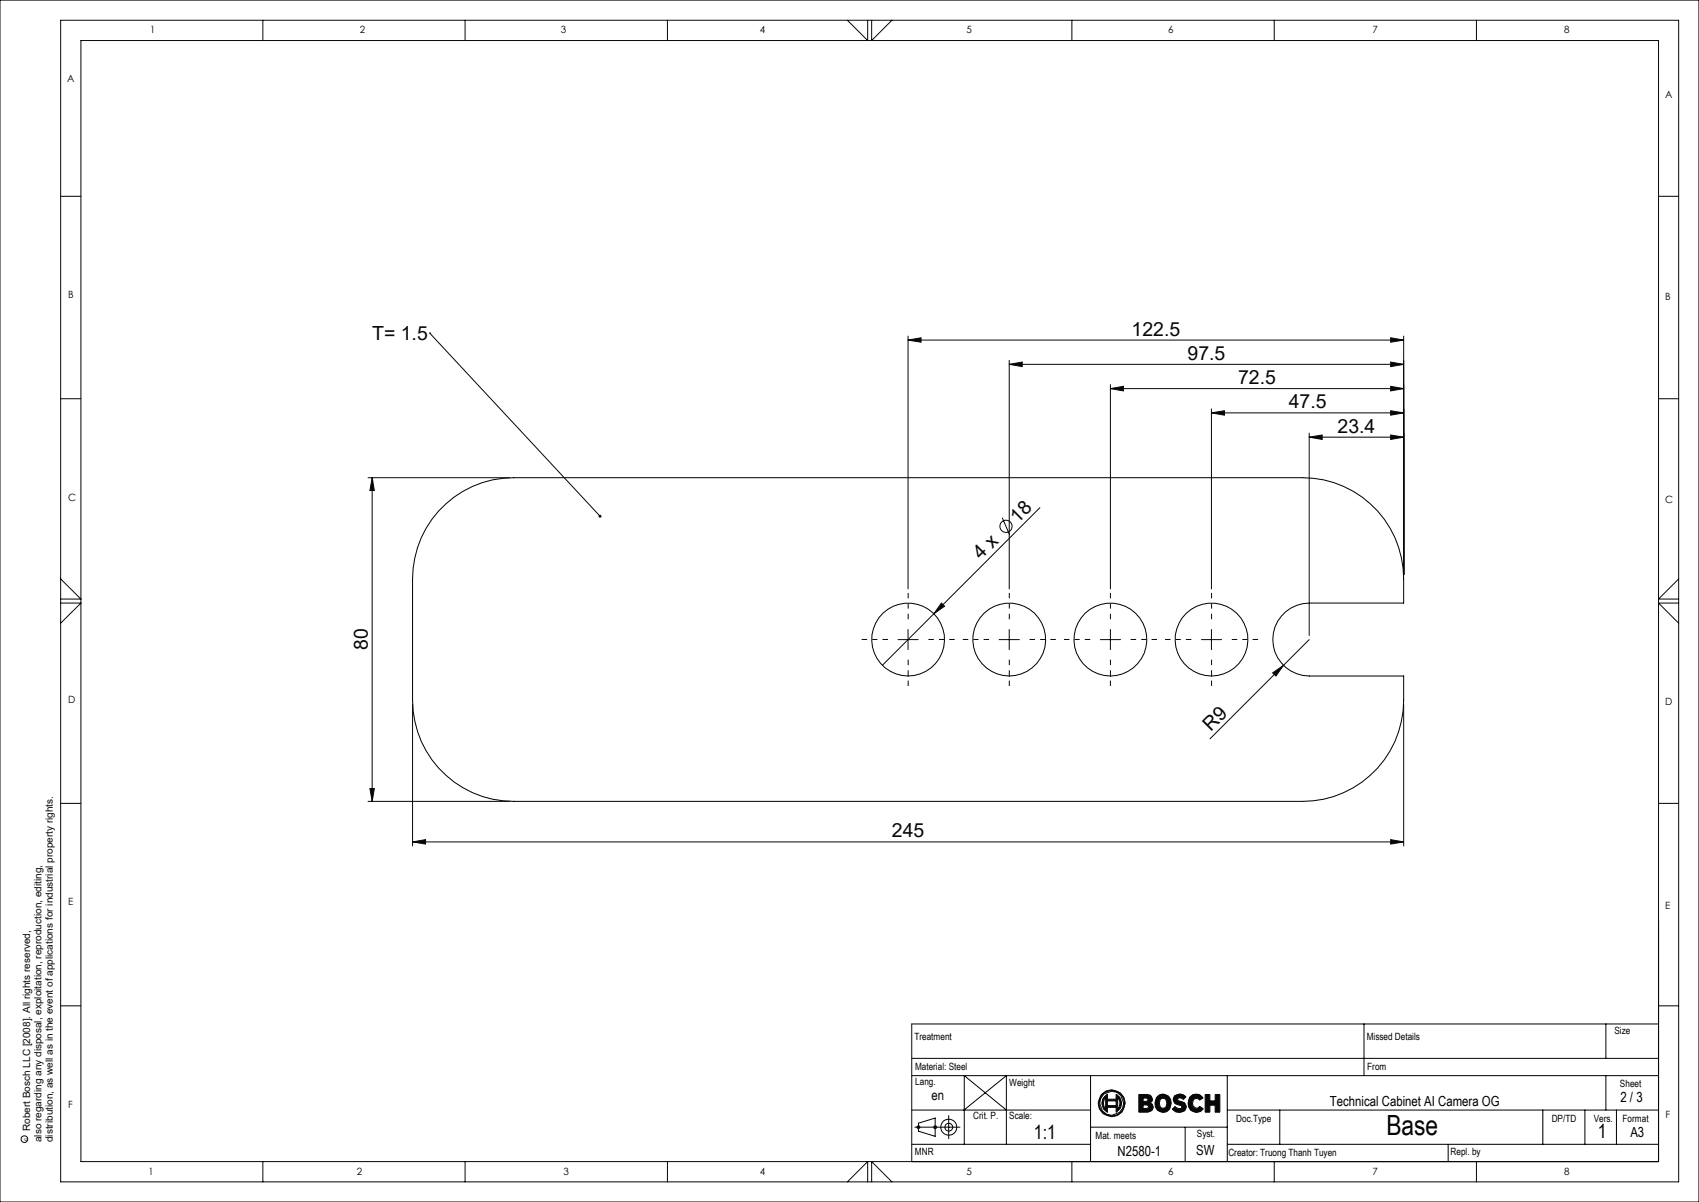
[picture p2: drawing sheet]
<svg xmlns="http://www.w3.org/2000/svg" width="420mm" height="297mm" viewBox="0 0 420 297" stroke-linecap="round" stroke-linejoin="round" font-family="sans-serif">
<g fill="none" stroke="#000" stroke-width=".25">
<path d="M15 48.5h5M410 48.5h5M15 98.5h5M410 98.5h5M108.4 126.3a24.9 24.9 0 0 1 18.6-8.3h195a25 25 0 0 1 25 25v6h-23.4a9 9 0 0 0-9 9 9 9 0 0 0 9 9h23.4a35.7 35.7 0 0 1-1.2 13.8 24.9 24.9 0 0 1-23.8 17.2h-195a25 25 0 0 1-25-25v-30a25.1 25.1 0 0 1 6.4-16.7zM15 198.5h5M410 198.5h5M410 227.5v59.5h-184.6M15 248.5h5M225.4 253h184.6M337.2 253v12.8M397 253v8.5"/>
<path d="M225.4 265.8h184.6M225.4 274.3h44.2M225.4 261.5h184.6M226.2 278.5h11.1M227 277.5l4.2-1.2v4.5l-4.2-1.3zM234.5 275.7v5.7M238.3 274.3l10.5-8.5v16.9M248.8 274.3l-10.4-8.5v16.9M269.6 265.8v21.2M269.6 278.5h33.8M293 278.5v8.5M303.4 265.8v21.2"/>
<path d="M303.4 274.3h106.6M316.4 274.3v8.4M381.4 274.3v8.4M391.8 274.3v8.4M397 265.8v8.5M399.6 274.3v8.4M225.4 282.7h44.2M303.4 282.7h106.6M358 282.7v4.3"/>
<circle cx="224.5" cy="158" r="9"/>
<circle cx="249.5" cy="158" r="9"/>
<circle cx="274.5" cy="158" r="9"/>
<circle cx="299.5" cy="158" r="9"/>
<circle cx="234.5" cy="278.5" r=".97"/>
<circle cx="234.6" cy="278.5" r="1.98"/>
</g>
<g fill="none" stroke="#0a0605" stroke-width=".25">
<path d="M0 0h420v297h-420zM15 5h400v287h-400zM20 10h390v277h-390zM65 5v5M115 5v5M165 5v5M209.5 5l5 5v-5M215.5 5v5l5-5M265 5v5M315 5v5M365 5v5M15 149h5l-5 5"/>
<path d="M15 143l5 5h-5M415 149h-5l5 5M415 143l-5 5h5M225.4 253v34M410 248.5h5M226.5 278.5h1M226.7 278.2l.7 .7M227 278v1M227.4 278.2l-.7 .7M230.7 278.5h1M230.8 278.2l.7 .7M231.2 278v1"/>
<path d="M231.5 278.2l-.7 .7M273.3 271.1v3a2.18 2.18 0 0 1 0-3zM273.8 272h2.1v1.2h-2.1zM273.8 270.3v1.3h2.1v-1.2l.9 .7 .5 1.5-.3 1.2-1.1 1v-1.2h-2.1v1.2l-1-.7-.4-1.5 .3-1.2zM276.3 271.1a2.18 2.18 0 0 1 0 3zM281.5 270.4h2.1l.8 .2 .5 1-.1 .5-.5 .4 .5 .3 .3 .8-.3 .8-1.1 .4h-2.2zM282.6 271.3a.92 .92 0 0 1 1.2 .4 1 1 0 0 1-1.2 .4zM282.6 273l1.1 .1 .3 .3a1.15 1.15 0 0 1-1.4 .5zM285.9 271.2l.7-.7 .9-.2 1.4 .6a2.59 2.59 0 0 1-.5 3.8l-.9 .2-1.4-.5-.5-.9-.1-.9zM287.1 271.5h.8a1.51 1.51 0 0 1 0 2.3h-.8a1.58 1.58 0 0 1 0-2.3zM290.4 270.8l1.2-.5 .8 .1 .8 .6-.7 .7-.3-.3-.9-.1-.2 .5 .6 .3a1.91 1.91 0 0 1 1.6 1.4l-.4 1-1.3 .4-.9-.2-.9-.6 .7-.7 1.1 .6 .4-.1 .2-.4-.3-.3-1.5-.5-.4-1zM294.1 271.1a2.04 2.04 0 0 1 3.3 .2l-.9 .5-.2-.3-.6-.1-.6 .3-.3 .9 .2 .7 .8 .6 .4-.1 .3-.4 1 .6-.7 .6-1.1 .3-1.3-.5-.5-.9-.2-.9z"/>
<path d="M297.9 270.4h1.2v1.6h1.3v-1.6h1.2v4.4h-1.2v-1.7h-1.3v1.7h-1.2zM65 287v5M115 287v5M165 287v5M209.5 292l5-5v5M215.5 292v-5l5 5M265 287v5M315 287v5M365 287v5"/>
<circle cx="274.8" cy="272.6" r="2.97"/>
<circle cx="274.8" cy="272.6" r="3.3"/>
</g>
<path d="M271.5 272.6a3.3 3.3 0 0 0 6.7 0 3.3 3.3 0 0 0-6.7 0zM271.9 272.6a2.97 2.97 0 0 1 5.9 0 2.97 2.97 0 0 1-5.9 0zM273.2 270.8a2.52 2.52 0 0 0 .6 4v-1.2h2.1v1.2a2.51 2.51 0 0 0 1.4-2.2 2.51 2.51 0 0 0-1.4-2.2v1.2h-2.1v-1.3zM276.3 271.1l.6 1.2-.1 .8-.5 1zM273.8 272h2.1v1.2h-2.1zM273.3 271.2v2.9l-.4-.6-.1-.7v-.8zM281.5 270.4v4.4h2.3a1.16 1.16 0 0 0 1.3-.9 1.16 1.16 0 0 0-.8-1.4l.5-.3 .1-.5a1.13 1.13 0 0 0-1.3-1.3zM282.6 273h1l.3 .3v.3l-.4 .3h-.9zM282.6 271.3l1 .1 .2 .3-.1 .3-1.1 .1zM286.1 270.9a2.3 2.3 0 0 0-.4 2.8 2.3 2.3 0 0 0 2.5 1.1 2.41 2.41 0 0 0 1.3-2.4 2.41 2.41 0 0 0-1.7-2.1l-1 .1zM286.8 271.7l.9-.3 .6 .4 .1 1.1-.5 .9-.5 .1-.6-.4-.2-1.2zM290.4 270.8h-.1a1.4 1.4 0 0 0-.1 1.6 1.4 1.4 0 0 0 1.4 .7l.6 .3-.2 .5h-.7l-.8-.5-.7 .7a2.07 2.07 0 0 0 3.5-.3v-.6a2.18 2.18 0 0 0-2-1.2l-.2-.4 .2-.3h.7l.5 .4 .7-.7a2.11 2.11 0 0 0-2.8-.2zM294.3 270.9a2.3 2.3 0 0 0-.4 2.8 2.3 2.3 0 0 0 2.6 1.1l1-.8-1-.6-.6 .5-.7-.3-.4-.8 .1-.7 .3-.5 .5-.2 .5 .1 .3 .3 .9-.5-.1-.2a1.98 1.98 0 0 0-3-.2zM297.9 270.4v4.4h1.2v-1.7h1.3v1.7h1.2v-4.4h-1.2v1.6h-1.3v-1.6z" fill-rule="evenodd" fill="#0a0605"/>
<g fill="none" stroke="#0a0605" stroke-width=".25">
<path d="M106.2 82.3h.1M106.2 82.3l42.1 45.3M224.5 84l3.2-.5v1.1zM224.5 83v62.5M224.5 84h122.5M249.5 90l3.2-.5v1.1zM249.5 89v56.5M249.5 90h97.5M274.5 96l3.2-.5v1.1zM274.5 95v50.5M274.5 96h72.5M343.8 95.5l3.2 .5-3.2 .6z"/>
<path d="M343.8 89.5l3.2 .5-3.2 .6zM343.8 83.5l3.2 .5-3.2 .6zM347 83v59M91 118h35M92 118l.5 3.2h-1.1zM92 118v80M299.5 102l3.2-.5v1.1zM299.5 101v44.5M299.5 102h47.5M323.6 108l3.2-.5v1.1zM323.6 107v50M323.6 108h23.4"/>
<path d="M343.8 107.5l3.2 .5-3.2 .6zM343.8 101.5l3.2 .5-3.2 .6zM247.8 127.9l1.8 4.3M257.1 125.4l-39 39M222 158h5M224.5 155.5v5M232.7 149l.8 .8-2.6 1.9zM247 158h5M249.5 155.5v5M272 158h5M274.5 155.5v5M297 158h5"/>
<path d="M299.5 155.5v5M323.6 158l-24.5 24.6M102 174v35M314.6 166.3l2.7-1.9-1.9 2.6zM347 174v35M91 198h35M91.4 194.8h1.1l-.5 3.2zM102 208l3.2-.5v1.1zM102 208h245M343.8 207.5l3.2 .5-3.2 .6z"/>
<circle cx="248.7" cy="130.1" r="1.51"/>
<circle cx="6" cy="281.5" r=".81"/>
</g>
<g fill="none" stroke="#0a0605" stroke-width=".25" stroke-dasharray="15.2 1.3 1.3 1.3" stroke-dashoffset="13.9" stroke-linecap="butt">
<path d="M219.5 158h-6.5M224.5 153v-6.5M229.5 158h6.5M244.5 158h-6.5M249.5 153v-6.5M254.5 158h6.5M269.5 158h-6.5M274.5 153v-6.5M279.5 158h6.5M294.5 158h-6.5M299.5 153v-6.5M304.5 158h6.5"/>
<path d="M224.5 163v6.5M249.5 163v6.5M274.5 163v6.5M299.5 163v6.5"/>
</g>
<g fill="#0a0605">
<path d="M148 127.3l.3-.1 .3 .1v.5l-.3-.2 .3 .2h-.5z"/>
<path d="M232.7 149l.8 .8-2.6 1.9z"/>
<path d="M314.6 166.3l2.7-1.9-1.9 2.6z"/>
<path d="M323.6 108l3.2-.5v1.1zM343.8 107.5l3.2 .5-3.2 .6zM299.5 102l3.2-.5v1.1zM343.8 101.5l3.2 .5-3.2 .6zM274.5 96l3.2-.5v1.1zM343.8 95.5l3.2 .5-3.2 .6zM249.5 90l3.2-.5v1.1zM343.8 89.5l3.2 .5-3.2 .6zM224.5 84l3.2-.5v1.1zM343.8 83.5l3.2 .5-3.2 .6zM102 208l3.2-.5v1.1zM343.8 207.5l3.2 .5-3.2 .6z"/>
<path d="M92 118l.5 3.2h-1.1zM91.4 194.8h1.1l-.5 3.2z"/>
</g>
<text font-size="6.9" x="342.7" y="280.5">Base</text>
<g font-size="4.8" fill="#0a0605">
<text x="92" y="83.9">T= 1.5</text>
<text x="279.7" y="82.9">122.5</text>
<text x="293.6" y="88.9">97.5</text>
<text x="306.1" y="94.9">72.5</text>
<text x="318.6" y="100.9">47.5</text>
<text x="330.7" y="106.9">23.4</text>
<text x="251.6" y="129.4" transform="rotate(-45 251.6 129.4)">18</text>
<text x="242.5" y="138.5" transform="rotate(-45 242.5 138.5)">4 x</text>
<text x="90.9" y="160.7" transform="rotate(-90 90.9 160.7)">80</text>
<text x="299.3" y="180.8" transform="rotate(-45 299.3 180.8)">R9</text>
<text x="220.5" y="206.9">245</text>
</g>
<g font-size="4.8">
<text x="255.6" y="281.3">1:1</text>
<text x="395" y="281.3">1</text>
</g>
<text font-size="3.4" fill="#0a0605" x="230.2" y="271.7">en</text>
<g font-size="3.4">
<text x="328.8" y="273.3">Technical Cabinet AI Camera OG</text>
<text x="400.6" y="272.4">2 / 3</text>
<text x="403" y="280.9">A3</text>
<text x="276.3" y="285.6">N2580-1</text>
<text x="295.7" y="285.3">SW</text>
</g>
<g font-size="2.5">
<text x="37.1" y="8.2">1</text>
<text x="88.9" y="8.2">2</text>
<text x="138.6" y="8.2">3</text>
<text x="187.8" y="8.2">4</text>
<text x="238.9" y="8.2">5</text>
<text x="288.8" y="8.2">6</text>
<text x="339.2" y="8.2">7</text>
<text x="386.7" y="8.2">8</text>
<text x="16.6" y="20.2">A</text>
<text x="411.7" y="24.2">A</text>
<text x="16.8" y="73.7">B</text>
<text x="411.7" y="74.2">B</text>
<text x="16.8" y="123.7">C</text>
<text x="411.7" y="124.2">C</text>
<text x="16.8" y="173.7">D</text>
<text x="411.7" y="174.2">D</text>
<text x="16.8" y="223.7">E</text>
<text x="411.7" y="224.7">E</text>
<text x="226.1" y="256.9">Treatment</text>
<text x="337.9" y="256.9">Missed Details</text>
<text x="399.1" y="255.4">Size</text>
<text x="226.2" y="264.4">Material: Steel</text>
<text x="226.3" y="268.2">Lang.</text>
<text x="249.5" y="268.3">Weight</text>
<text x="338" y="264.5">From</text>
<text x="400.5" y="268.6">Sheet</text>
<text x="16.8" y="273.7">F</text>
<text x="240.6" y="276.5">Crit. P.</text>
<text x="249.5" y="276.6">Scale:</text>
<text x="270.8" y="281.3">Mat. meets</text>
<text x="295.9" y="281">Syst.</text>
<text x="305.6" y="277.1">Doc.Type</text>
<text x="383.6" y="277.1">DP/TD</text>
<text x="394" y="277.1">Vers.</text>
<text x="401.1" y="277.2">Format</text>
<text x="411.7" y="276.2">F</text>
<text x="226.2" y="285.5">MNR</text>
<text x="303.7" y="285.5">Creator: Truong Thanh Tuyen</text>
<text x="358.6" y="285.5">Repl. by</text>
<text x="36.7" y="290.2">1</text>
<text x="88.2" y="290.2">2</text>
<text x="139.3" y="290.2">3</text>
<text x="187.8" y="290.2">4</text>
<text x="238.9" y="290.2">5</text>
<text x="288.8" y="290.2">6</text>
<text x="339.2" y="290.2">7</text>
<text x="386.7" y="290.2">8</text>
</g>
<g font-size="2.5" fill="#0a0605">
<text x="7.4" y="279.5" transform="rotate(-90 7.4 279.5)">Robert Bosch LLC [2008]. All rights reserved,</text>
<text x="10.2" y="282.2" transform="rotate(-90 10.2 282.2)">also regarding any disposal, exploitation, reproduction, editing,</text>
<text x="13" y="282.2" transform="rotate(-90 13 282.2)">distribution, as well as in the event of applications for industrial property rights.</text>
</g>
<text font-size="1.4" fill="#0a0605" x="6.8" y="281.8" transform="rotate(-90 6.8 281.8)">c</text>
</svg>
